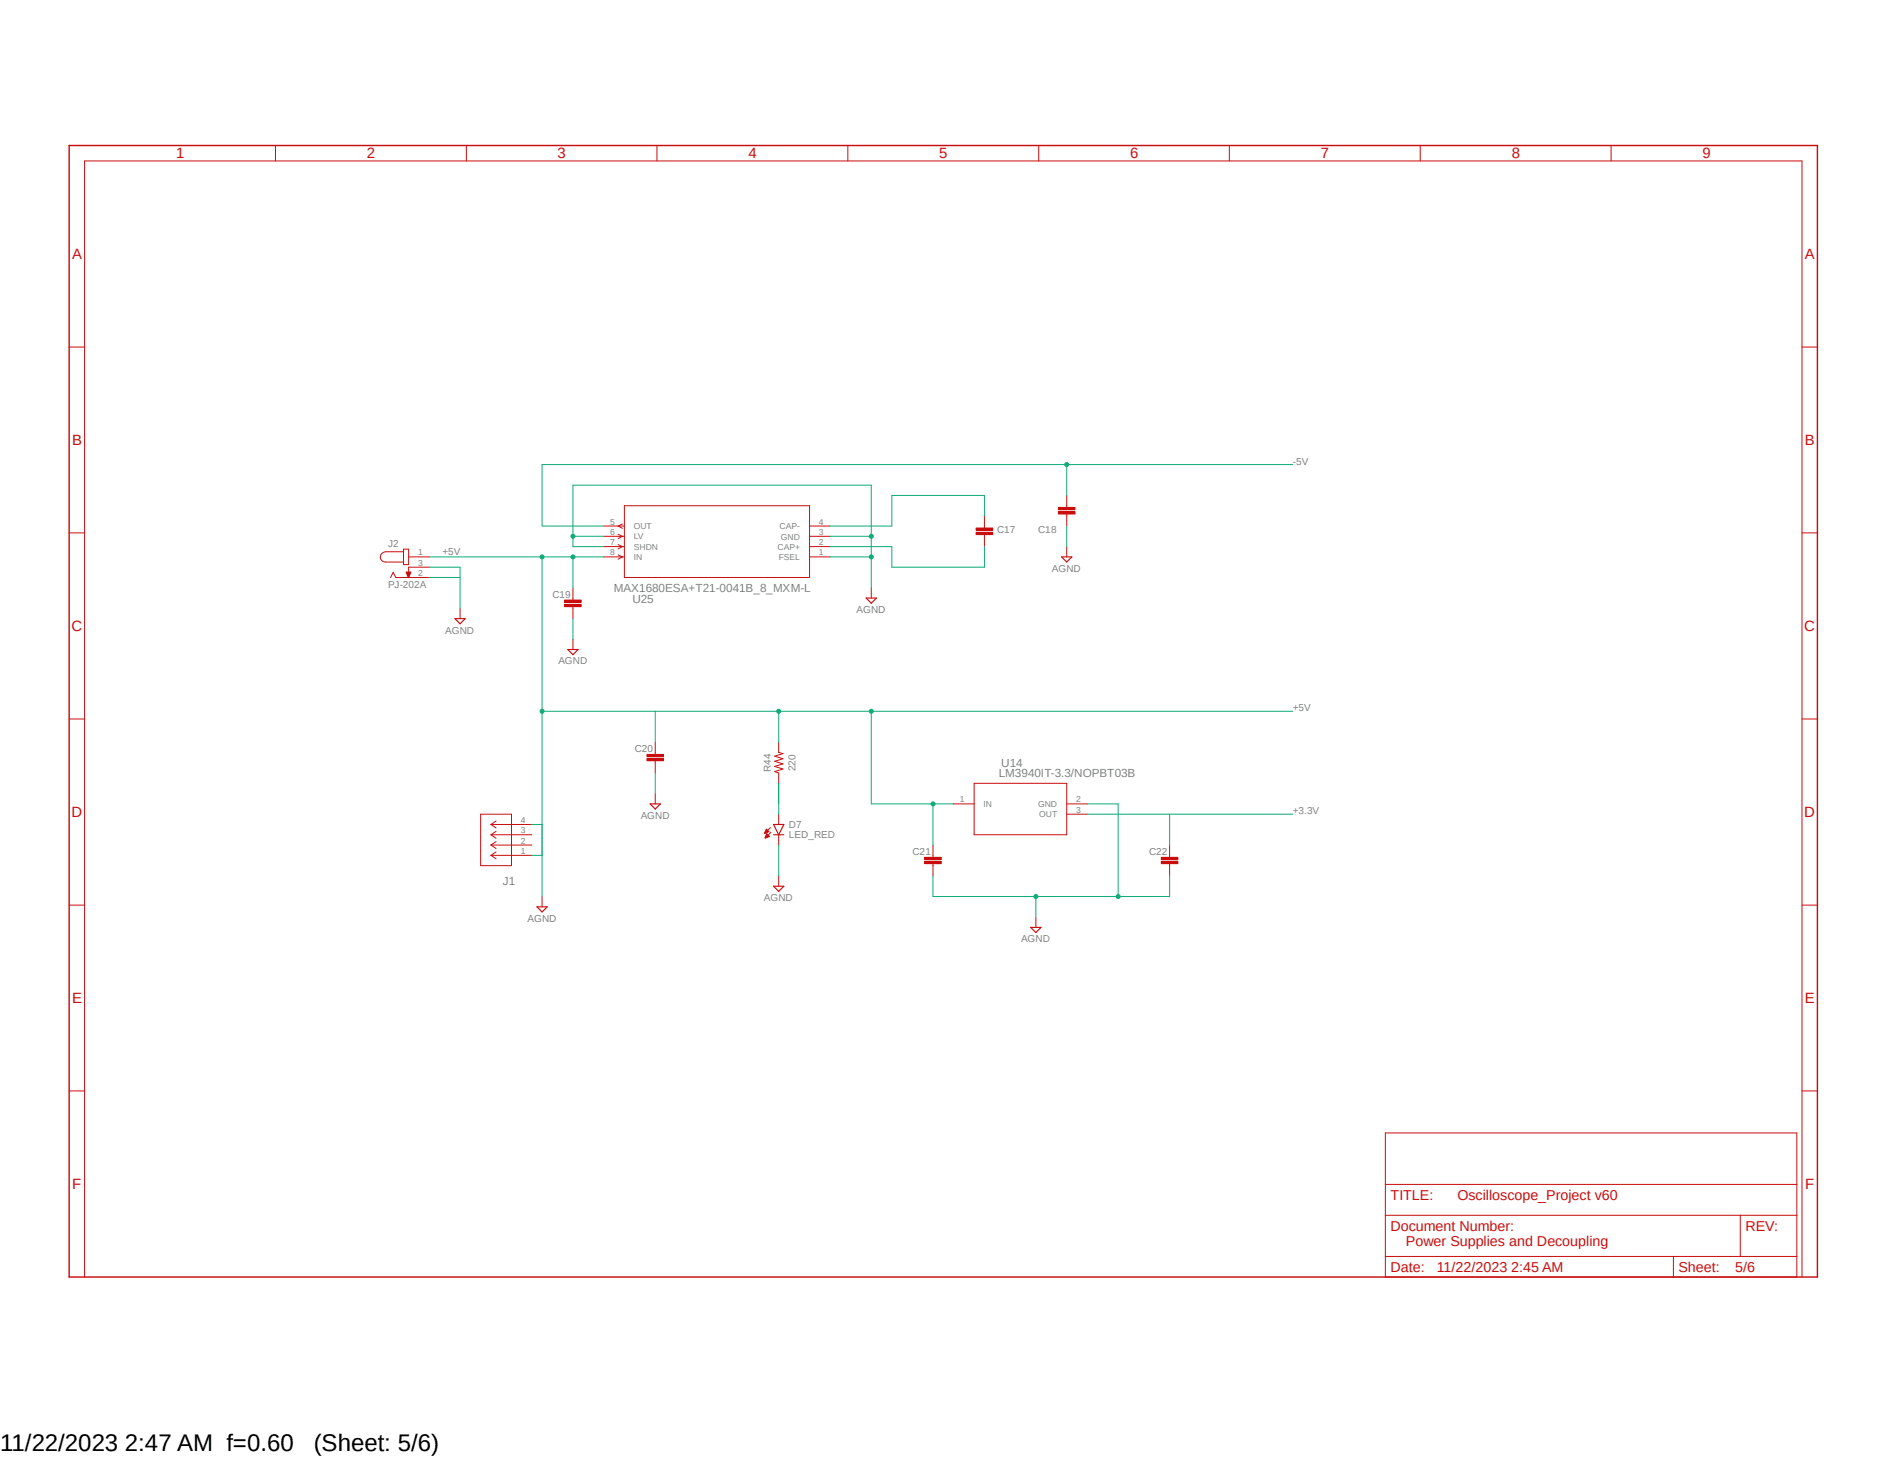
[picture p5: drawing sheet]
<svg xmlns="http://www.w3.org/2000/svg" width="279mm" height="216mm" viewBox="0 0 279 216" stroke-linecap="round" stroke-linejoin="round" font-family="sans-serif">
<path d="M9.9 21.4l259.6 168.1M269.5 21.4l-259.6 168.1" fill="none" stroke="#fff" stroke-width=".15"/>
<path d="M10.2 21.5h259v167.6h-259z" fill="none" stroke="#c90d0c" stroke-width=".21"/>
<g fill="none" stroke="#c90d0c" stroke-width=".15">
<path d="M40.8 21.5v2.3M69.1 21.5v2.3M97.3 21.5v2.3M125.6 21.5v2.3M153.9 21.5v2.3M182.1 21.5v2.3M210.4 21.5v2.3M238.7 21.5v2.3M10.2 51.4h2.3M267 51.4h2.2M10.2 78.9h2.3M267 78.9h2.2"/>
<path d="M59.8 81.7h-2.7a.76 .76 0 0 0-.8 .8 .76 .76 0 0 0 .8 .7h2.7M59.8 81.3h.7v2.3h-.7zM60.5 84v1.5h-1.9l-.3-.7-.4 .7M68.2 90.1v1.5M10.2 106.5h2.3M267 106.5h2.2M10.2 134h2.3M267 134h2.2M10.2 161.5h2.3M205.2 167.8h61v21.3h-61zM205.2 180h61M205.2 175.4h61"/>
<path d="M257.8 180v6.1M267 161.5h2.2M12.5 189.1v-165.3h254.5v165.3M205.2 186.1h61M247.9 186.1v3"/>
</g>
<path d="M67.4 91.6h1.5l-.7 .8z" fill="none" stroke="#c90d0c" stroke-width=".17"/>
<path d="M60.2 84.7h.7l-.4 .9z" fill-rule="evenodd" fill="#c90d0c"/>
<g fill="none" stroke="#c90d0c" stroke-width=".15">
<path d="M89.5 79.4h3M89.5 77.9h3M91.6 79.1l.6 .3-.6 .4M92.2 77.6l-.6 .3 .6 .3M92.5 74.9h27.4v10.6h-27.4zM119.9 79.4h3.1M119.9 77.9h3.1M144.6 78.2h2.5v.3h-2.5zM144.6 78.8h2.5v.4h-2.5zM145.8 76.4v1.8M145.8 79.1v1.8M156.8 75.1h2.5v.4h-2.5z"/>
<path d="M156.8 75.8h2.5v.3h-2.5zM158 73.4v1.8M158 76.1v1.8M60.2 84.7h.7l-.4 .9zM60.5 82.5h3.1M60.5 84h3.1M60.5 85.5h3.1M83.7 89.5h2.4v.3h-2.4zM83.7 88.9h2.4v.3h-2.4zM84.9 87v1.9M84.9 89.8v1.8M84.9 94.7v1.5"/>
<path d="M89.5 82.5h3M89.5 80.9h3M91.6 80.6l.6 .3-.6 .4M91.6 82.2l.6 .3-.6 .3M119.9 82.5h3.1M119.9 80.9h3.1M129.1 87v1.6M158 80.9v1.6M115.4 109.9v1.5l.6 .2-1.2 .4 1.2 .4-1.2 .3 1.2 .4-1.2 .4 1.2 .4-1.2 .4 .6 .2v1.5M71.2 120.6h4.6v7.6h-4.6zM72.7 126.7h6.1M72.7 125.1h6.1"/>
<path d="M72.7 123.6h6.1M72.7 122.1h6.1M72.7 126.7l.8 .5M72.7 125.1l.8 .5M72.7 123.6l.8 .5M72.7 122.1l.8 .5M73.5 126.2l-.8 .5M73.5 124.6l-.8 .5M73.5 123.1l-.8 .5M73.5 121.6l-.8 .5M80.3 132.8v1.5M114.1 122.6l-.8 .8"/>
<path d="M114.2 123.2l-.8 .9M115.4 120.6v1.5M115.4 123.6v1.5"/>
</g>
<path d="M144.6 78.4h2.5M144.6 79h2.5M156.8 75.3h2.5M156.8 75.9h2.5M83.7 89.7h2.4M83.7 89h2.4" fill="none" stroke="#c90d0c" stroke-width=".34"/>
<path d="M84.1 96.2h1.5l-.7 .7zM128.3 88.6h1.5l-.7 .7zM157.3 82.5h1.5l-.8 .7zM79.5 134.3h1.6l-.8 .7zM114.6 122.1h1.5l-.7 1.5zM114.6 123.6h1.5" fill="none" stroke="#c90d0c" stroke-width=".17"/>
<path d="M113.5 122.8l.4 .3-.6 .3z" fill-rule="evenodd" fill="#c90d0c"/>
<path d="M113.5 122.8l.4 .3-.6 .3z" fill="none" stroke="#c90d0c" stroke-width=".15"/>
<path d="M113.6 123.4l.4 .5-.6 .2z" fill-rule="evenodd" fill="#c90d0c"/>
<g fill="none" stroke="#c90d0c" stroke-width=".15">
<path d="M95.8 112.3h2.5v.3h-2.5zM95.8 111.7h2.5v.4h-2.5zM97.1 109.9v1.8M97.1 112.6v1.9M97.1 117.5v1.5M141.3 119h3M144.3 116h13.7v7.6h-13.7zM158 119h3.1M113.6 123.4l.4 .5-.6 .2zM115.4 129.7v1.5M137 127.6h2.4v.3h-2.4zM137 127h2.4v.3h-2.4z"/>
<path d="M138.2 125.1v1.9M138.2 127.9v1.8M153.5 135.8v1.5M158 120.6h3.1M172 127.6h2.5v.3h-2.5zM172 127h2.5v.3h-2.5zM173.3 125.1v1.9M173.3 127.9v1.8"/>
</g>
<path d="M96.3 119h1.5l-.7 .8zM114.6 131.2h1.5l-.7 .8zM152.7 137.3h1.5l-.7 .8z" fill="none" stroke="#c90d0c" stroke-width=".17"/>
<path d="M95.8 112.5h2.5M95.8 111.9h2.5M137 127.7h2.4M137 127.1h2.4M172 127.7h2.5M172 127.1h2.5" fill="none" stroke="#c90d0c" stroke-width=".34"/>
<path d="M84.9 79.4h4.6M123 79.4h6.1M63.6 85.5h4.6M63.6 84h4.6v6.1M89.5 80.9h-4.6v-9.1h44.2v15.2M123 82.5h6.1" fill="none" stroke="#0dab76" stroke-width=".15"/>
<circle cx="129.1" cy="82.5" r=".3" fill="#0dab76"/>
<circle cx="129.1" cy="82.5" r=".3" fill="none" stroke="#0dab76" stroke-width=".15"/>
<circle cx="84.9" cy="79.4" r=".3" fill="#0dab76"/>
<circle cx="84.9" cy="79.4" r=".3" fill="none" stroke="#0dab76" stroke-width=".15"/>
<circle cx="129.1" cy="79.4" r=".3" fill="#0dab76"/>
<g fill="none" stroke="#0dab76" stroke-width=".15">
<path d="M158 77.9v3M84.9 91.6v3.1M97.1 114.5v3M78.8 122.1h1.5v10.7M115.4 125.1v4.6M138.2 129.7v3.1h35.1v-3.1M153.5 132.8v3"/>
<circle cx="129.1" cy="79.4" r=".3"/>
</g>
<circle cx="153.5" cy="132.8" r=".3" fill="#0dab76"/>
<g fill="none" stroke="#0dab76" stroke-width=".15">
<path d="M161.1 119h4.6v13.8"/>
<circle cx="153.5" cy="132.8" r=".3"/>
</g>
<circle cx="165.6" cy="132.8" r=".3" fill="#0dab76"/>
<g fill="none" stroke="#0dab76" stroke-width=".15">
<path d="M63.6 82.5h25.9M80.3 82.5v44.2h-1.5M84.9 82.5v4.5M80.3 105.3h111.2M115.4 105.3v4.6M129.1 105.3v13.7h12.2M138.2 119v6.1"/>
<circle cx="165.6" cy="132.8" r=".3"/>
</g>
<circle cx="84.9" cy="82.5" r=".3" fill="#0dab76"/>
<circle cx="84.9" cy="82.5" r=".3" fill="none" stroke="#0dab76" stroke-width=".15"/>
<circle cx="80.3" cy="82.5" r=".3" fill="#0dab76"/>
<circle cx="80.3" cy="82.5" r=".3" fill="none" stroke="#0dab76" stroke-width=".15"/>
<circle cx="80.3" cy="105.3" r=".3" fill="#0dab76"/>
<circle cx="80.3" cy="105.3" r=".3" fill="none" stroke="#0dab76" stroke-width=".15"/>
<circle cx="115.4" cy="105.3" r=".3" fill="#0dab76"/>
<circle cx="115.4" cy="105.3" r=".3" fill="none" stroke="#0dab76" stroke-width=".15"/>
<circle cx="129.1" cy="105.3" r=".3" fill="#0dab76"/>
<circle cx="129.1" cy="105.3" r=".3" fill="none" stroke="#0dab76" stroke-width=".15"/>
<circle cx="138.2" cy="119" r=".3" fill="#0dab76"/>
<g fill="none" stroke="#0dab76" stroke-width=".15">
<path d="M145.8 76.4v-3h-13.7v4.5h-9.1M158 68.8v4.6M191.5 68.8h-111.2v9.1h9.2M123 80.9h9.1v3.1h13.7v-3.1"/>
<circle cx="138.2" cy="119" r=".3"/>
</g>
<circle cx="158" cy="68.8" r=".3" fill="#0dab76"/>
<g fill="none" stroke="#0dab76" stroke-width=".15">
<path d="M97.1 105.3v4.6M115.4 116v4.6M161.1 120.6h30.4M173.3 120.6v4.5"/>
<circle cx="158" cy="68.8" r=".3"/>
</g>
<g font-size="3.6">
<text x="0" y="214.9">11/22/2023 2:47 AM f=0.60</text>
<text x="46.5" y="214.9">(Sheet: 5/6)</text>
</g>
<g font-size="2.2" fill="#c90d0c">
<text x="26.1" y="23.5">1</text>
<text x="54.4" y="23.5">2</text>
<text x="82.6" y="23.5">3</text>
<text x="110.9" y="23.5">4</text>
<text x="139.2" y="23.5">5</text>
<text x="167.4" y="23.5">6</text>
<text x="195.7" y="23.5">7</text>
<text x="223.9" y="23.5">8</text>
<text x="252.2" y="23.5">9</text>
<text x="10.7" y="38.4">A</text>
<text x="267.4" y="38.4">A</text>
<text x="10.7" y="65.9">B</text>
<text x="267.4" y="65.9">B</text>
<text x="10.6" y="93.5">C</text>
<text x="267.3" y="93.5">C</text>
<text x="10.6" y="121">D</text>
<text x="267.3" y="121">D</text>
<text x="10.7" y="148.6">E</text>
<text x="267.4" y="148.6">E</text>
<text x="10.7" y="176.1">F</text>
<text x="267.4" y="176.1">F</text>
</g>
<g font-size="2.1" fill="#c90d0c">
<text x="206" y="177.7">TITLE:</text>
<text x="215.9" y="177.7">Oscilloscope_Project v60</text>
<text x="206" y="182.2">Document Number:</text>
<text x="208.3" y="184.5">Power Supplies and Decoupling</text>
<text x="258.6" y="182.2">REV:</text>
<text x="206" y="188.3">Date:</text>
<text x="212.9" y="188.3">11/22/2023 2:45 AM</text>
<text x="248.7" y="188.3">Sheet:</text>
<text x="257" y="188.3">5/6</text>
</g>
<g font-size="1.7" fill="#808080">
<text x="90.9" y="87.7">MAX1680ESA+T21-0041B_8_MXM-L</text>
<text x="93.7" y="89.2">U25</text>
<text x="148.3" y="113.6">U14</text>
<text x="148" y="115.1">LM3940IT-3.3/NOPBT03B</text>
<text x="74.5" y="131.1">J1</text>
</g>
<g font-size="1.5" fill="#808080">
<text x="191.5" y="68.8">-5V</text>
<text x="57.5" y="80.9">J2</text>
<text x="65.5" y="82.2">+5V</text>
<text x="147.7" y="79">C17</text>
<text x="153.8" y="79">C18</text>
<text x="57.5" y="87">PJ-202A</text>
<text x="81.8" y="88.6">C19</text>
<text x="155.8" y="84.7">AGND</text>
<text x="66" y="93.8">AGND</text>
<text x="126.9" y="90.8">AGND</text>
<text x="82.7" y="98.4">AGND</text>
<text x="191.5" y="105.3">+5V</text>
<text x="94" y="111.4">C20</text>
<text x="114.2" y="114.3" transform="rotate(-90 114.2 114.3)">R44</text>
<text x="117.9" y="114.2" transform="rotate(-90 117.9 114.2)">220</text>
<text x="94.9" y="121.2">AGND</text>
<text x="116.9" y="124.1">LED_RED</text>
<text x="116.9" y="122.6">D7</text>
<text x="191.5" y="120.6">+3.3V</text>
<text x="135.2" y="126.7">C21</text>
<text x="170.2" y="126.7">C22</text>
<text x="78.1" y="136.5">AGND</text>
<text x="113.2" y="133.4">AGND</text>
<text x="151.3" y="139.5">AGND</text>
</g>
<g font-size="1.3" fill="#808080">
<text x="90.4" y="77.7">5</text>
<text x="121.3" y="77.7">4</text>
<text x="61.9" y="82.3">1</text>
<text x="61.9" y="83.8">3</text>
<text x="90.4" y="79.2">6</text>
<text x="90.4" y="80.7">7</text>
<text x="90.4" y="82.3">8</text>
<text x="93.9" y="78.4">OUT</text>
<text x="93.9" y="79.9">LV</text>
<text x="93.9" y="81.4">SHDN</text>
<text x="93.9" y="82.9">IN</text>
<text x="115.2" y="81.4">CAP+</text>
<text x="115.4" y="83">FSEL</text>
<text x="115.5" y="78.4">CAP-</text>
<text x="115.7" y="79.9">GND</text>
<text x="121.3" y="82.3">1</text>
<text x="121.3" y="80.7">2</text>
<text x="121.3" y="79.2">3</text>
<text x="61.9" y="85.3">2</text>
<text x="142.2" y="118.8">1</text>
<text x="145.7" y="119.5">IN</text>
<text x="153.8" y="119.5">GND</text>
<text x="159.4" y="118.8">2</text>
<text x="77.2" y="124.9">2</text>
<text x="77.2" y="123.4">3</text>
<text x="77.2" y="121.9">4</text>
<text x="154" y="121">OUT</text>
<text x="159.4" y="120.3">3</text>
<text x="77.2" y="126.4">1</text>
</g>
</svg>
